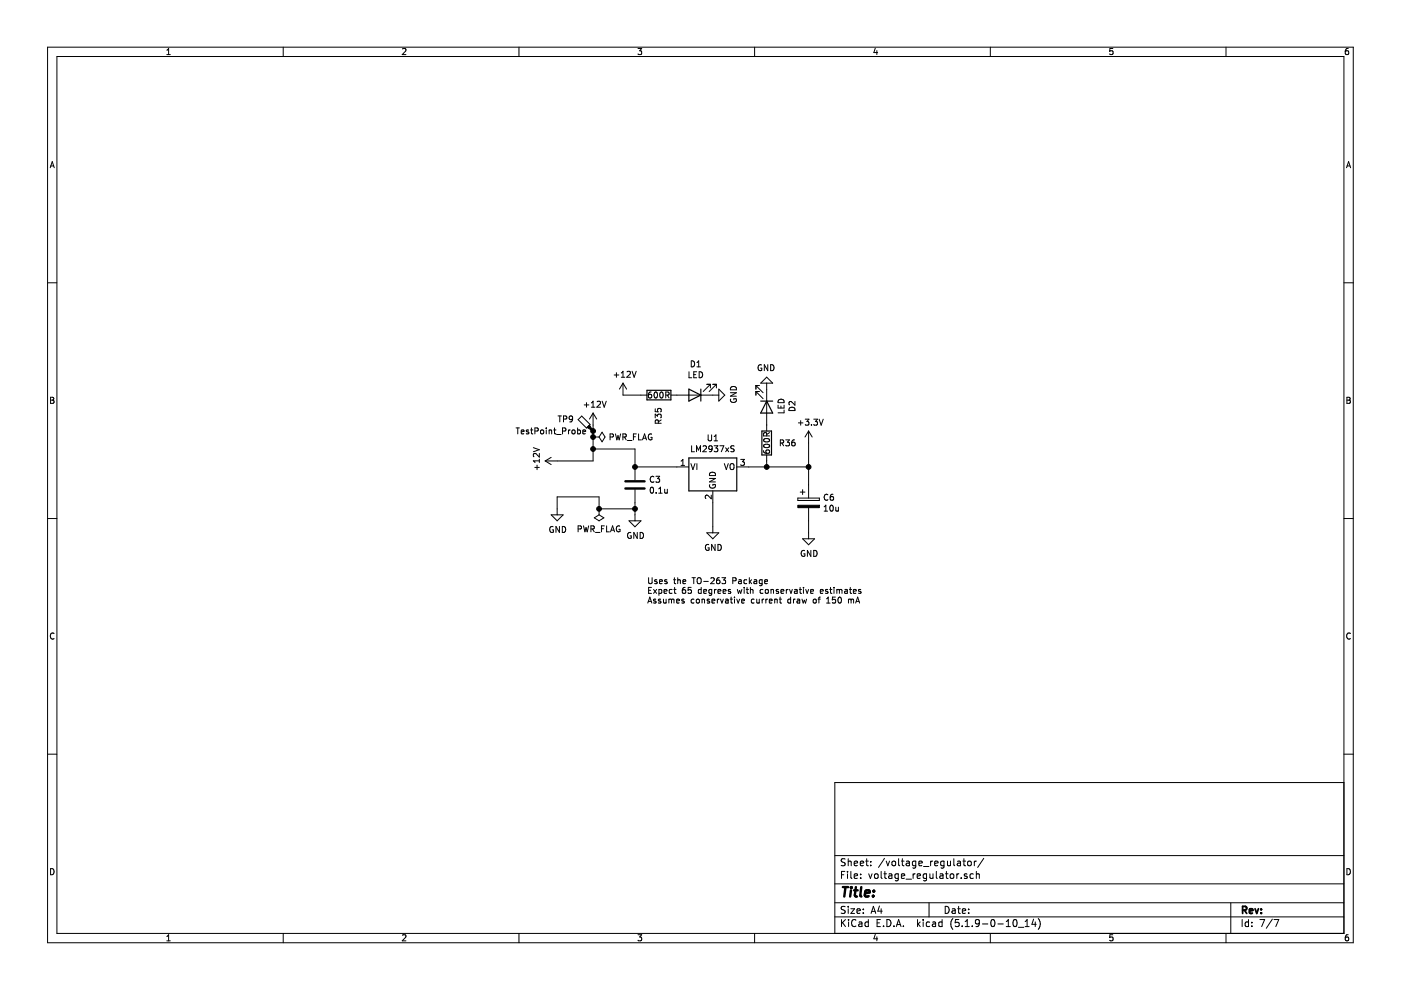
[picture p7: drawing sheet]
EESchema Schematic File Version 4
EELAYER 30 0
EELAYER END
$Descr A4 11693 8268
encoding utf-8
Sheet 7 7
Title ""
Date ""
Rev ""
Comp ""
Comment1 ""
Comment2 ""
Comment3 ""
Comment4 ""
$EndDescr
$Comp
L pdm-rescue:+12V-power #PWR?
U 1 1
P 4950 3550
AR Path="/6011743B" Ref="#PWR?"  Part="1" 
AR Path="/60112AE4/6011743B" Ref="#PWR0122"  Part="1" 
F 0 "#PWR0122" H 4950 3400 50  0001 C CNN
F 1 "+12V" H 4965 3723 50  0000 C CNN
F 2 "" H 4950 3550 50  0001 C CNN
F 3 "" H 4950 3550 50  0001 C CNN
	1    4950 3550
	1    0    0    -1  
$EndComp
Wire Wire Line
	4950 3550 4950 3600
Wire Wire Line
	5300 3900 5300 3750
Wire Wire Line
	5300 4300 5300 4250
$Comp
L pdm-rescue:GND-power #PWR?
U 1 1
P 5300 4300
AR Path="/6011744B" Ref="#PWR?"  Part="1" 
AR Path="/60112AE4/6011744B" Ref="#PWR0123"  Part="1" 
F 0 "#PWR0123" H 5300 4050 50  0001 C CNN
F 1 "GND" H 5305 4127 50  0000 C CNN
F 2 "" H 5300 4300 50  0001 C CNN
F 3 "" H 5300 4300 50  0001 C CNN
	1    5300 4300
	1    0    0    -1  
$EndComp
$Comp
L pdm-rescue:PWR_FLAG-power #FLG?
U 1 1
P 4950 3650
AR Path="/60117459" Ref="#FLG?"  Part="1" 
AR Path="/60112AE4/60117459" Ref="#FLG0101"  Part="1" 
F 0 "#FLG0101" H 4950 3725 50  0001 C CNN
F 1 "PWR_FLAG" V 4950 3778 50  0000 L CNN
F 2 "" H 4950 3650 50  0001 C CNN
F 3 "~" H 4950 3650 50  0001 C CNN
	1    4950 3650
	0    1    1    0   
$EndComp
Connection ~ 4950 3650
Wire Wire Line
	4950 3650 4950 3750
Connection ~ 5300 4250
Wire Wire Line
	5300 4250 5300 4200
$Comp
L pdm-rescue:PWR_FLAG-power #FLG?
U 1 1
P 5000 4250
AR Path="/60117463" Ref="#FLG?"  Part="1" 
AR Path="/60112AE4/60117463" Ref="#FLG0102"  Part="1" 
F 0 "#FLG0102" H 5000 4325 50  0001 C CNN
F 1 "PWR_FLAG" H 5000 4423 50  0000 C CNN
F 2 "" H 5000 4250 50  0001 C CNN
F 3 "~" H 5000 4250 50  0001 C CNN
	1    5000 4250
	-1   0    0    1   
$EndComp
Connection ~ 5000 4250
Wire Wire Line
	6750 3700 6750 3900
Wire Wire Line
	6750 4350 6750 4450
$Comp
L pdm-rescue:GND-power #PWR?
U 1 1
P 6750 4450
AR Path="/6011746E" Ref="#PWR?"  Part="1" 
AR Path="/60112AE4/6011746E" Ref="#PWR0124"  Part="1" 
F 0 "#PWR0124" H 6750 4200 50  0001 C CNN
F 1 "GND" H 6755 4277 50  0000 C CNN
F 2 "" H 6750 4450 50  0001 C CNN
F 3 "" H 6750 4450 50  0001 C CNN
	1    6750 4450
	1    0    0    -1  
$EndComp
Connection ~ 6750 3900
Wire Wire Line
	6750 3900 6750 4050
$Comp
L pdm-rescue:CP-Device C?
U 1 1
P 6750 4200
AR Path="/60117477" Ref="C?"  Part="1" 
AR Path="/60112AE4/60117477" Ref="C6"  Part="1" 
F 0 "C6" H 6868 4246 50  0000 L CNN
F 1 "10u" H 6868 4155 50  0000 L CNN
F 2 "Capacitor_Tantalum_SMD:CP_EIA-3216-18_Kemet-A_Pad1.58x1.35mm_HandSolder" H 6788 4050 50  0001 C CNN
F 3 "~" H 6750 4200 50  0001 C CNN
F 4 "T491B226K020AT" H 6750 4200 50  0001 C CNN "Digi-Key_PN"
	1    6750 4200
	1    0    0    -1  
$EndComp
$Comp
L pdm-rescue:+3.3V-power #PWR?
U 1 1
P 6750 3700
AR Path="/6011747D" Ref="#PWR?"  Part="1" 
AR Path="/60112AE4/6011747D" Ref="#PWR0125"  Part="1" 
F 0 "#PWR0125" H 6750 3550 50  0001 C CNN
F 1 "+3.3V" H 6765 3873 50  0000 C CNN
F 2 "" H 6750 3700 50  0001 C CNN
F 3 "" H 6750 3700 50  0001 C CNN
	1    6750 3700
	1    0    0    -1  
$EndComp
$Comp
L pdm-rescue:LED-Device D?
U 1 1
P 5800 3300
AR Path="/60117483" Ref="D?"  Part="1" 
AR Path="/60112AE4/60117483" Ref="D1"  Part="1" 
F 0 "D1" H 5793 3045 50  0000 C CNN
F 1 "LED" H 5793 3136 50  0000 C CNN
F 2 "LED_SMD:LED_0805_2012Metric_Pad1.15x1.40mm_HandSolder" H 5800 3300 50  0001 C CNN
F 3 "~" H 5800 3300 50  0001 C CNN
	1    5800 3300
	-1   0    0    1   
$EndComp
$Comp
L pdm-rescue:R-Device R?
U 1 1
P 5500 3300
AR Path="/60117489" Ref="R?"  Part="1" 
AR Path="/60112AE4/60117489" Ref="R35"  Part="1" 
F 0 "R35" H 5600 3300 50  0000 L CNN
F 1 "600R" V 5500 3200 50  0000 L CNN
F 2 "Resistor_SMD:R_0805_2012Metric_Pad1.20x1.40mm_HandSolder" V 5430 3300 50  0001 C CNN
F 3 "~" H 5500 3300 50  0001 C CNN
	1    5500 3300
	0    1    1    0   
$EndComp
Wire Wire Line
	5350 3300 5200 3300
$Comp
L pdm-rescue:GND-power #PWR?
U 1 1
P 5950 3300
AR Path="/60117490" Ref="#PWR?"  Part="1" 
AR Path="/60112AE4/60117490" Ref="#PWR0126"  Part="1" 
F 0 "#PWR0126" H 5950 3050 50  0001 C CNN
F 1 "GND" H 5955 3127 50  0000 C CNN
F 2 "" H 5950 3300 50  0001 C CNN
F 3 "" H 5950 3300 50  0001 C CNN
	1    5950 3300
	0    -1   -1   0   
$EndComp
$Comp
L pdm-rescue:LED-Device D?
U 1 1
P 6400 3400
AR Path="/60117496" Ref="D?"  Part="1" 
AR Path="/60112AE4/60117496" Ref="D2"  Part="1" 
F 0 "D2" H 6393 3617 50  0000 C CNN
F 1 "LED" H 6393 3526 50  0000 C CNN
F 2 "LED_SMD:LED_0805_2012Metric_Pad1.15x1.40mm_HandSolder" H 6400 3400 50  0001 C CNN
F 3 "~" H 6400 3400 50  0001 C CNN
	1    6400 3400
	0    1    1    0   
$EndComp
$Comp
L pdm-rescue:R-Device R?
U 1 1
P 6400 3700
AR Path="/6011749C" Ref="R?"  Part="1" 
AR Path="/60112AE4/6011749C" Ref="R36"  Part="1" 
F 0 "R36" H 6500 3700 50  0000 L CNN
F 1 "600R" V 6400 3600 50  0000 L CNN
F 2 "Resistor_SMD:R_0805_2012Metric_Pad1.20x1.40mm_HandSolder" V 6330 3700 50  0001 C CNN
F 3 "~" H 6400 3700 50  0001 C CNN
	1    6400 3700
	1    0    0    -1  
$EndComp
$Comp
L pdm-rescue:GND-power #PWR?
U 1 1
P 6400 3250
AR Path="/601174A3" Ref="#PWR?"  Part="1" 
AR Path="/60112AE4/601174A3" Ref="#PWR0127"  Part="1" 
F 0 "#PWR0127" H 6400 3000 50  0001 C CNN
F 1 "GND" H 6405 3077 50  0000 C CNN
F 2 "" H 6400 3250 50  0001 C CNN
F 3 "" H 6400 3250 50  0001 C CNN
	1    6400 3250
	-1   0    0    1   
$EndComp
Wire Wire Line
	6400 3900 6750 3900
Wire Wire Line
	4950 3750 5300 3750
$Comp
L pdm-rescue:+12V-power #PWR?
U 1 1
P 5200 3300
AR Path="/601174AD" Ref="#PWR?"  Part="1" 
AR Path="/60112AE4/601174AD" Ref="#PWR0128"  Part="1" 
F 0 "#PWR0128" H 5200 3150 50  0001 C CNN
F 1 "+12V" H 5215 3473 50  0000 C CNN
F 2 "" H 5200 3300 50  0001 C CNN
F 3 "" H 5200 3300 50  0001 C CNN
	1    5200 3300
	1    0    0    -1  
$EndComp
Wire Wire Line
	5000 4250 5000 4150
Wire Wire Line
	4650 4150 5000 4150
Connection ~ 4950 3750
Wire Wire Line
	4650 3850 4950 3850
Wire Wire Line
	4950 3850 4950 3750
$Comp
L pdm-rescue:TestPoint_Probe-Connector TP?
U 1 1
P 4950 3600
AR Path="/5F955F6E/601174B8" Ref="TP?"  Part="1" 
AR Path="/5F955EE4/601174B8" Ref="TP?"  Part="1" 
AR Path="/5F94FFF3/601174B8" Ref="TP?"  Part="1" 
AR Path="/5F956034/601174B8" Ref="TP?"  Part="1" 
AR Path="/5F9560D2/601174B8" Ref="TP?"  Part="1" 
AR Path="/601174B8" Ref="TP?"  Part="1" 
AR Path="/60112AE4/601174B8" Ref="TP9"  Part="1" 
F 0 "TP9" H 5250 3700 50  0000 R CNN
F 1 "TestPoint_Probe" H 5600 3600 50  0000 R CNN
F 2 "TestPoint:TestPoint_Pad_D1.0mm" H 5150 3600 50  0001 C CNN
F 3 "~" H 5150 3600 50  0001 C CNN
	1    4950 3600
	-1   0    0    -1  
$EndComp
Connection ~ 4950 3600
Wire Wire Line
	4950 3600 4950 3650
Wire Wire Line
	5000 4250 5300 4250
$Comp
L pdm-rescue:GND-power #PWR?
U 1 1
P 4650 4250
AR Path="/601174C1" Ref="#PWR?"  Part="1" 
AR Path="/60112AE4/601174C1" Ref="#PWR0129"  Part="1" 
F 0 "#PWR0129" H 4650 4000 50  0001 C CNN
F 1 "GND" H 4655 4077 50  0000 C CNN
F 2 "" H 4650 4250 50  0001 C CNN
F 3 "" H 4650 4250 50  0001 C CNN
	1    4650 4250
	1    0    0    -1  
$EndComp
Wire Wire Line
	4650 4250 4650 4150
$Comp
L pdm-rescue:+12V-power #PWR?
U 1 1
P 4650 3850
AR Path="/601174C8" Ref="#PWR?"  Part="1" 
AR Path="/60112AE4/601174C8" Ref="#PWR0130"  Part="1" 
F 0 "#PWR0130" H 4650 3700 50  0001 C CNN
F 1 "+12V" H 4665 4023 50  0000 C CNN
F 2 "" H 4650 3850 50  0001 C CNN
F 3 "" H 4650 3850 50  0001 C CNN
	1    4650 3850
	0    -1   -1   0   
$EndComp
Text Notes 5400 5050 0    50   ~ 0
Uses the TO-263 Package\nExpect 65 degrees with conservative estimates\nAssumes conservative current draw of 150 mA
$Comp
L pdm-rescue:GND-power #PWR?
U 1 1
P 5950 4400
AR Path="/6010769A" Ref="#PWR?"  Part="1" 
AR Path="/60112AE4/6010769A" Ref="#PWR0131"  Part="1" 
F 0 "#PWR0131" H 5950 4150 50  0001 C CNN
F 1 "GND" H 5955 4227 50  0000 C CNN
F 2 "" H 5950 4400 50  0001 C CNN
F 3 "" H 5950 4400 50  0001 C CNN
	1    5950 4400
	1    0    0    -1  
$EndComp
Wire Wire Line
	5950 4400 5950 4200
$Comp
L Device:C C3
U 1 1
P 5300 4050
F 0 "C3" H 5415 4096 50  0000 L CNN
F 1 "0.1u" H 5415 4005 50  0000 L CNN
F 2 "Capacitor_SMD:C_0805_2012Metric_Pad1.18x1.45mm_HandSolder" H 5338 3900 50  0001 C CNN
F 3 "~" H 5300 4050 50  0001 C CNN
	1    5300 4050
	1    0    0    -1  
$EndComp
$Comp
L Regulator_Linear:LM2937xS U1
U 1 1
P 5950 3900
F 0 "U1" H 5950 4142 50  0000 C CNN
F 1 "LM2937xS" H 5950 4051 50  0000 C CNN
F 2 "Package_TO_SOT_SMD:TO-263-3_TabPin2" H 5950 4125 50  0001 C CIN
F 3 "http://www.ti.com/lit/ds/symlink/lm2937.pdf" H 5950 3850 50  0001 C CNN
	1    5950 3900
	1    0    0    -1  
$EndComp
Wire Wire Line
	6400 3850 6400 3900
Wire Wire Line
	6250 3900 6400 3900
Connection ~ 6400 3900
Wire Wire Line
	5650 3900 5300 3900
Connection ~ 5300 3900
$EndSCHEMATC
